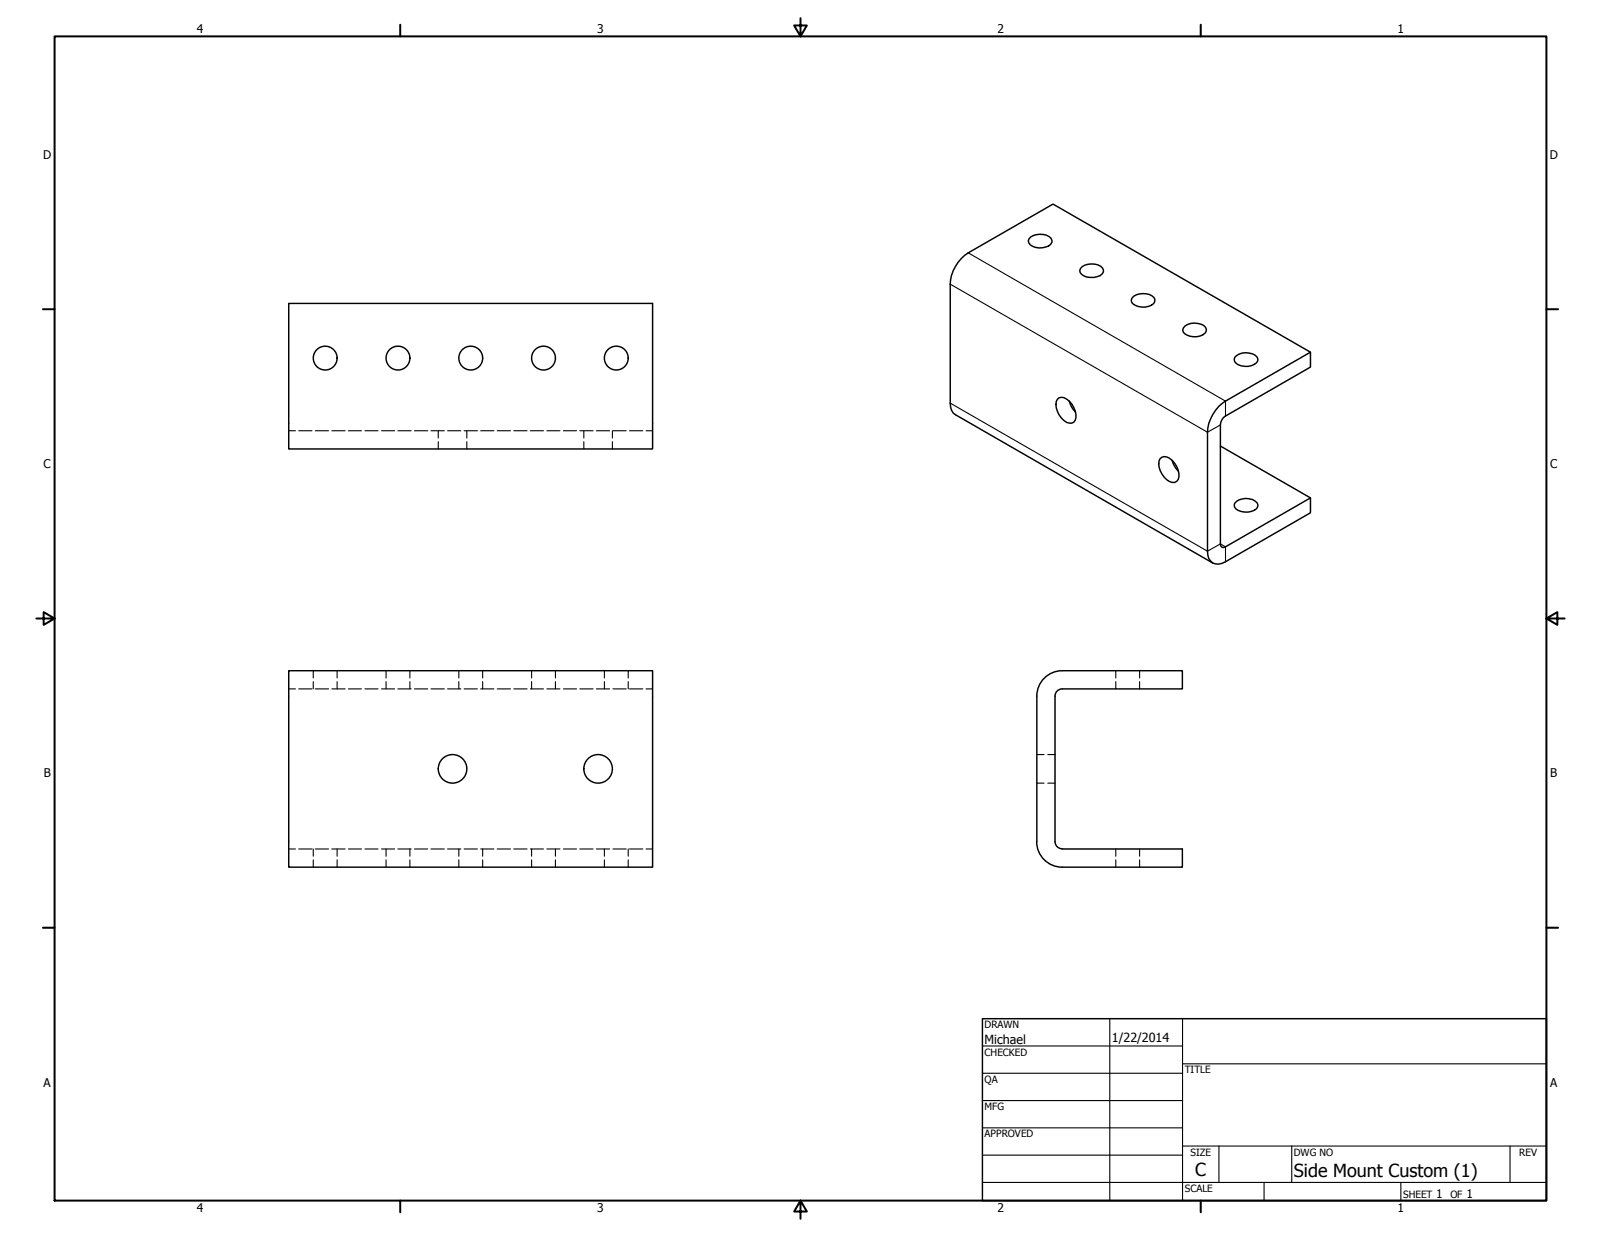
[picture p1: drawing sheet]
<svg xmlns="http://www.w3.org/2000/svg" width="559mm" height="432mm" viewBox="0 0 559 432" stroke-linecap="round" stroke-linejoin="round" font-family="sans-serif">
<!-- layer: Visible (ANSI) -->
<g fill="none" stroke="#000" stroke-width=".51">
<path d="M331.7 99.2v41.5M337.9 88.3l29.6-17.1 89.9 51.7M359.7 82.7a6 6 0 0 1 7.1 .5 1.71 1.71 0 0 1-.8 2.7 5.6 5.6 0 0 1-6.9-1.1l-.2-.7zM377.7 93.1a6 6 0 0 1 7.1 .4 1.71 1.71 0 0 1-.8 2.7 6.5 6.5 0 0 1-6.5-.4 1.59 1.59 0 0 1 .2-2.7zM100.8 105.9h127v50.8h-127zM395.7 103.4a6 6 0 0 1 7.1 .5 1.78 1.78 0 0 1-.9 2.7 5.9 5.9 0 0 1-6.9-1.1l-.2-.7zM413.6 113.8a5.8 5.8 0 0 1 7.2 .4 1.71 1.71 0 0 1-.9 2.6 5.8 5.8 0 0 1-7-1l-.1-.7zM369.1 139.4a2.27 2.27 0 0 1 3.2-.1 7.1 7.1 0 0 1 3 7.4 2.32 2.32 0 0 1-4 .1 7.4 7.4 0 0 1-2.6-6.7zM431 124.7a5.7 5.7 0 0 1 7.7-.1 1.71 1.71 0 0 1-.9 2.6 5.8 5.8 0 0 1-6.9-1zM373.2 140a8.6 8.6 0 0 0 2.1 3.8M421.4 150.9v41.5a3.8 3.8 0 0 0 1.9 4.1 3.8 3.8 0 0 0 4.4-.4l29.7-17.1v-5.2M426 155.7l31.4 18.1-29.7 17.1"/>
<path d="M426 148.3v41.6M427.7 140l29.7-17.1v5.2l-29.7 17.1M404.9 160.1a2.34 2.34 0 0 1 3.3-.1 7.1 7.1 0 0 1 3 7.4 2.04 2.04 0 0 1-3 .7 7.5 7.5 0 0 1-3.6-7.3zM409.1 160.7a8 8 0 0 0 2.2 3.8M431.6 175a5.8 5.8 0 0 1 7.1 .5 1.78 1.78 0 0 1-.9 2.6 5.9 5.9 0 0 1-6.9-1.1l.1-1.4zM100.8 234.1h127v68.6h-127zM364.5 236.7a8.8 8.8 0 0 1 6.3-2.6h41.9v6.4h-42l-1.1 .2-.8 .7-.6 1.6v50.8l.6 1.6 .8 .6 1.2 .4h41.9v6.3h-42a8.9 8.9 0 0 1-8.9-8.9l.1-50.8a8.8 8.8 0 0 1 2.6-6.3z"/>
<circle cx="113.5" cy="125" r="4.2"/>
<circle cx="138.9" cy="125" r="4.2"/>
<circle cx="164.3" cy="125" r="4.2"/>
<circle cx="189.7" cy="125" r="4.2"/>
<circle cx="215.1" cy="125" r="4.2"/>
<circle cx="158" cy="268.4" r="5"/>
<circle cx="208.8" cy="268.4" r="5"/>
</g>
<!-- layer: Hidden (ANSI) -->
<g fill="none" stroke="#000" stroke-width=".38">
<path d="M100.8 150.4h2.3M104.3 150.4h4.6M110 150.4h4.7M115.8 150.4h4.7M121.6 150.4h4.6M127.4 150.4h4.6M133.2 150.4h4.5M138.9 150.4h4.6M144.7 150.4h4.6M150.4 150.4h4.7M153 150.4v2.5M153 154.2v2.5"/>
<path d="M156.2 150.4h4.6M162 150.4h4.6M162.9 150.4v2.5M162.9 154.2v2.5M167.8 150.4h4.6M173.5 150.4h4.7M179.3 150.4h4.7M185.1 150.4h4.6M190.9 150.4h4.6M196.7 150.4h4.5M202.4 150.4h4.6M203.8 150.4v2.5"/>
<path d="M203.8 154.2v2.5M208.2 150.4h4.6M213.7 150.4v2.5M213.7 154.2v2.5M213.9 150.4h4.7M219.7 150.4h4.6M225.5 150.4h2.3M109.3 234.1v2.6M109.3 237.9v2.6M117.7 234.1v2.6M117.7 237.9v2.6M134.7 234.1v2.6"/>
<path d="M134.7 237.9v2.6M143.1 234.1v2.6M143.1 237.9v2.6M160.1 234.1v2.6M160.1 237.9v2.6M168.5 234.1v2.6M168.5 237.9v2.6M185.5 234.1v2.6M185.5 237.9v2.6M193.9 234.1v2.6M193.9 237.9v2.6M210.9 234.1v2.6"/>
<path d="M210.9 237.9v2.6M219.3 234.1v2.6M219.3 237.9v2.6M389.4 234.1v2.6M389.4 237.9v2.6M397.8 234.1v2.6M397.8 237.9v2.6M100.8 240.5h2.3M104.3 240.5h4.6M110 240.5h4.7M115.8 240.5h4.7M121.6 240.5h4.6"/>
<path d="M127.4 240.5h4.6M133.2 240.5h4.5M138.9 240.5h4.6M144.7 240.5h4.6M150.4 240.5h4.7M156.2 240.5h4.6M162 240.5h4.6M167.8 240.5h4.6M173.5 240.5h4.7M179.3 240.5h4.7M185.1 240.5h4.6M190.9 240.5h4.6"/>
<path d="M196.7 240.5h4.5M202.4 240.5h4.6M208.2 240.5h4.6M213.9 240.5h4.7M219.7 240.5h4.6M225.5 240.5h2.3M361.9 273.4h2.5M361.9 263.4h2.5M365.7 273.4h2.5M365.7 263.4h2.5M100.8 296.4h2.3M104.3 296.4h4.6"/>
<path d="M109.3 296.4v2.5M110 296.4h4.7M115.8 296.4h4.7M117.7 296.4v2.5M121.6 296.4h4.6M127.4 296.4h4.6M133.2 296.4h4.5M134.7 296.4v2.5M138.9 296.4h4.6M143.1 296.4v2.5M144.7 296.4h4.6M150.4 296.4h4.7"/>
<path d="M156.2 296.4h4.6M160.1 296.4v2.5M162 296.4h4.6M167.8 296.4h4.6M168.5 296.4v2.5M173.5 296.4h4.7M179.3 296.4h4.7M185.1 296.4h4.6M185.5 296.4v2.5M190.9 296.4h4.6M193.9 296.4v2.5M196.7 296.4h4.5"/>
<path d="M202.4 296.4h4.6M208.2 296.4h4.6M210.9 296.4v2.5M213.9 296.4h4.7M219.3 296.4v2.5M219.7 296.4h4.6M225.5 296.4h2.3M389.4 296.4v2.5M397.8 296.4v2.5M109.3 300.2v2.5M117.7 300.2v2.5M134.7 300.2v2.5"/>
<path d="M143.1 300.2v2.5M160.1 300.2v2.5M168.5 300.2v2.5M185.5 300.2v2.5M193.9 300.2v2.5M210.9 300.2v2.5M219.3 300.2v2.5M389.4 300.2v2.5M397.8 300.2v2.5"/>
</g>
<!-- layer: Visible Narrow (ANSI) -->
<path d="M331.7 99.2l89.7 51.7 4.6-2.6M337.9 88.3l89.8 51.7v5.2M331.7 140.7l89.7 51.7 4.6-2.5 1.7 1v5.2" fill="none" stroke="#000" stroke-width=".38"/>
<path d="M337.9 88.3a13.9 13.9 0 0 0-6.2 10.9M331.7 140.7a4.3 4.3 0 0 0 1.8 4.1l89.8 51.7M427.7 140a13.9 13.9 0 0 0-6.3 10.9M427.7 145.2a3.9 3.9 0 0 0-1.7 3.1M426 189.9l.5 1.1 .5 .1 .7-.2" fill="none" stroke="#000" stroke-width=".51"/>
<!-- layer: Border (ANSI) -->
<g fill="none" stroke="#000" stroke-width=".7">
<path d="M19 12.7h520.8v406.4h-520.8zM139.7 8.6v4.1M279.4 6.3v6.4l-2.2-3.8h4.4l-2.2 3.8M419.1 8.6v4.1M15 107.9h4M539.8 107.9h4M12.7 215.9h6.3l-3.8-2.2v4.4l3.8-2.2M539.8 215.9l3.8 2.2v-4.4l-3.8 2.2h6.3M15 323.8h4M539.8 323.8h4M139.7 419.1v4.1M279.4 419.1l2.2 3.8h-4.4l2.2-3.8v6.3"/>
<path d="M419.1 419.1v4.1"/>
</g>
<!-- layer: Title (ANSI) -->
<g fill="none" stroke="#000" stroke-width=".38">
<path d="M387.3 355.6v63.5M412.7 355.6v63.5M342.9 365.1h69.8M342.9 374.6h69.8M412.7 371.3h127.1M342.9 384.2h69.8M342.9 393.7h69.8M342.9 412.7h196.9M342.9 403.2h69.8M412.7 400h127.1M425.4 400v12.7M441.2 412.7v6.4"/>
<path d="M450.8 400v12.7M488.9 412.7v6.4M527 400v12.7"/>
</g>
<path d="M342.9 355.6h196.9v63.5h-196.9z" fill="none" stroke="#000" stroke-width=".51"/>
<g font-size="6.3">
<text x="417.2" y="410.6">C</text>
<text x="451.6" y="410.7">Side Mount Custom (1)</text>
</g>
<g font-size="4.4">
<text x="343.7" y="364.3">Michael</text>
<text x="388.1" y="363.7">1/22/2014</text>
</g>
<g font-size="4.2">
<text x="68.7" y="11.7">4</text>
<text x="208.4" y="11.7">3</text>
<text x="348.1" y="11.7">2</text>
<text x="487.8" y="11.7">1</text>
<text x="15.1" y="55.5">D</text>
<text x="540.9" y="55.5">D</text>
<text x="15.2" y="163.4">C</text>
<text x="541" y="163.4">C</text>
<text x="15.3" y="271.4">B</text>
<text x="541.1" y="271.4">B</text>
<text x="15.2" y="379.3">A</text>
<text x="541" y="379.3">A</text>
<text x="501.3" y="418.3">1</text>
<text x="511.8" y="418.3">1</text>
<text x="68.7" y="423.2">4</text>
<text x="208.4" y="423.2">3</text>
<text x="348.1" y="423.2">2</text>
<text x="487.8" y="423.2">1</text>
</g>
<g font-size="3.5">
<text x="343.7" y="358.9">DRAWN</text>
<text x="343.7" y="368.5">CHECKED</text>
<text x="413.5" y="374.6">TITLE</text>
<text x="343.7" y="378">QA</text>
<text x="343.7" y="387.5">MFG</text>
<text x="343.7" y="397.1">APPROVED</text>
<text x="415.5" y="403.4">SIZE</text>
<text x="451.6" y="403.4">DWG NO</text>
<text x="530.3" y="403.4">REV</text>
<text x="413.5" y="416.1">SCALE</text>
<text x="489.7" y="418.3">SHEET</text>
<text x="506.2" y="418.3">OF</text>
</g>
</svg>
